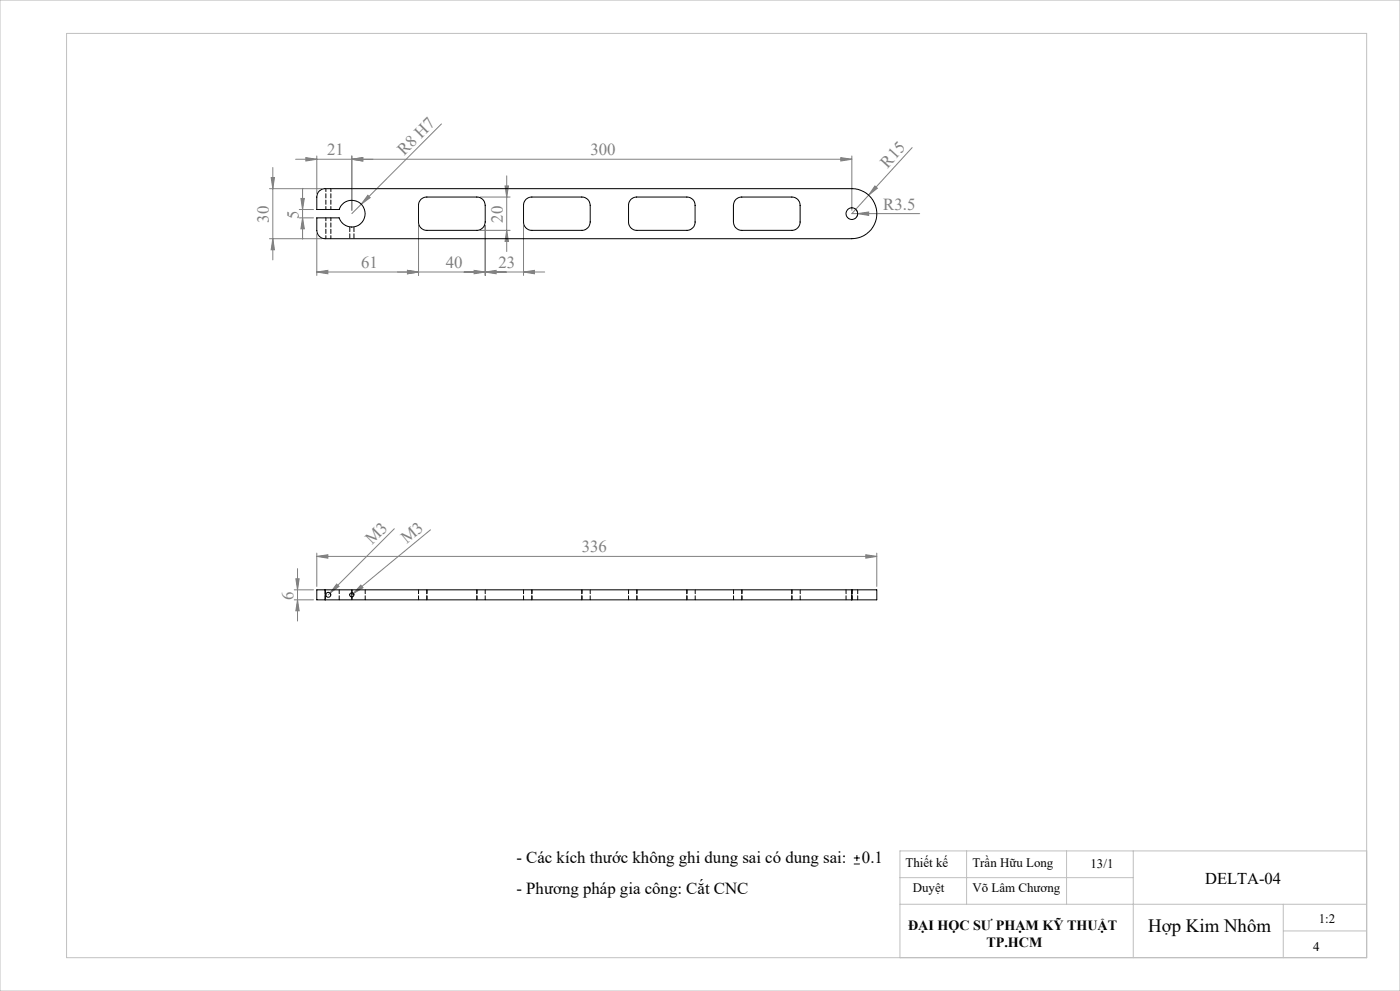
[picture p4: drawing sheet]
<svg xmlns="http://www.w3.org/2000/svg" width="420mm" height="297mm" viewBox="0 0 420 297" stroke-linecap="round" stroke-linejoin="round" font-family="sans-serif">
<path d="M256.2 258.9h1.8M256.2 257.1h1.8M257.1 256.3v1.8" fill="none" stroke="#000" stroke-width=".3"/>
<g fill="none" stroke="#808080" stroke-width=".3">
<path d="M132.4 37.1l-26.8 26.9M80.9 56.5h15.7M81.4 53.2h.9l-.5 3.3zM81.8 50.2v27.7M88.7 47.7h166.9M90.3 59.5h1l-.5 3.3zM90.8 56.4v15.2M91.8 47.2l3.2 .5-3.2 .6zM95 46.7v11.3M105.6 47.7l3.2-.5v1.1zM105.6 46.7v16.3M110.3 58.5l.8 .7-2.7 2z"/>
<path d="M144 59.1h9M151.5 55.7h1l-.5 3.4zM152 52.7v22.7M252.2 47.2l3.4 .5-3.4 .6zM255.6 46.7v16.3M260.6 58.5l-5 5.5h20.3M262.5 55.7l.7 .7-2.6 2.1zM273.6 44.2l-13 14.3M80.9 71.5h15.7M81.8 71.5l.5 3.4h-.9zM89.8 62.8h4.3M89.8 65.3h4.3"/>
<path d="M90.8 65.3l.5 3.3h-1zM95 70v12.5M125.6 67.6v14.9M144 69h9M145.6 67.6v14.9M152 69l.5 3.4h-1zM157.1 67.6v14.9M256.4 62.5l.8 1.1-.1 1.3M257.3 64l3.3-.5v1.1zM95 81.5l3.4-.5v1.1zM95 81.5h68.4M122.2 81l3.4 .5-3.4 .6z"/>
<path d="M142.2 81l3.4 .5-3.4 .6zM145.6 81.5l3.2-.5v1.1zM157.1 81.5l3.2-.5v1.1zM118.3 158.5l-19.8 19.8M129.2 158.8l-23.2 19.1M88.3 176.8h5.8M88.3 179.8h5.8M88.8 173.5h.9l-.4 3.3zM89.3 179.8l.4 3.3h-.9zM89.3 170.4v15.7M95 166.8l3.4-.5v1zM95 165.8v10"/>
<path d="M95 166.8h168M101 175l.7 .8-2.7 1.9zM106 177.9l-.4 .4M108.2 175.4l.7 .7-2.9 1.8zM259.8 166.3l3.2 .5-3.2 .5zM263 165.8v10"/>
</g>
<path d="M0 0h420v297h-420zM20 10h390v277h-390zM290 255v16M320 255v16M340 255v32M410 255h-140v32M270 271h140M270 263h70M385 271v16M385 279h25" fill="none" stroke="#c0c0c0" stroke-width=".3"/>
<g fill="#808080">
<path d="M108.2 175.4l.7 .7-2.9 1.8z"/>
<path d="M110.3 58.5l.8 .7-2.7 2z"/>
<path d="M101 175l.7 .8-2.7 1.9z"/>
<path d="M262.5 55.7l.7 .7-2.6 2.1z"/>
<path d="M257.3 64l3.3-.5v1.1z"/>
<path d="M122.2 81l3.4 .5-3.4 .6zM95 81.5l3.4-.5v1.1zM105.6 47.7l3.2-.5v1.1zM91.8 47.2l3.2 .5-3.2 .6zM259.8 166.3l3.2 .5-3.2 .5zM95 166.8l3.4-.5v1z"/>
<path d="M105.6 47.7l3.2-.5v1.1zM252.2 47.2l3.4 .5-3.4 .6zM122.2 81l3.4 .5-3.4 .6zM145.6 81.5l3.2-.5v1.1zM142.2 81l3.4 .5-3.4 .6zM157.1 81.5l3.2-.5v1.1z"/>
<path d="M81.4 53.2h.9l-.5 3.3zM81.8 71.5l.5 3.4h-.9zM90.3 59.5h1l-.5 3.3zM90.8 65.3l.5 3.3h-1zM151.5 55.7h1l-.5 3.4zM152 69l.5 3.4h-1zM88.8 173.5h.9l-.4 3.3zM89.3 179.8l.4 3.3h-.9z"/>
</g>
<g fill="none" stroke="#000" stroke-width=".3">
<path d="M95.8 57.3l.8-.6 .9-.2h158.1a7.5 7.5 0 0 1 7.4 7.5 7.5 7.5 0 0 1-7.4 7.5h-158.1a2.53 2.53 0 0 1-2.5-2.5v-3.7h6.7a4 4 0 0 0 6.2 2 4 4 0 0 0 0-6.5 4 4 0 0 0-6.2 2h-6.7v-3.7l.3-1zM126.3 59.8l.8-.6 1-.1h15a2.47 2.47 0 0 1 2.5 2.4v5a2.53 2.53 0 0 1-2.5 2.5h-15a2.47 2.47 0 0 1-2.5-2.5v-5.4zM157.8 59.8l.8-.6 1-.1h15a2.47 2.47 0 0 1 2.5 2.4v5a2.53 2.53 0 0 1-2.5 2.5h-15a2.47 2.47 0 0 1-2.5-2.5v-5.4zM189.3 59.8l.8-.6 .9-.1h15.1a2.41 2.41 0 0 1 2.4 2.4v5a2.47 2.47 0 0 1-2.4 2.5h-15.1a2.47 2.47 0 0 1-2.4-2.5v-5.4zM220.8 59.8l.8-.6 .9-.1h15.1a2.41 2.41 0 0 1 2.4 2.4v5a2.47 2.47 0 0 1-2.4 2.5h-15.1a2.53 2.53 0 0 1-2.5-2.5v-5l.2-.9zM97.5 176.8h-2.5v3h2.5M97.5 179.8h158.1M97.5 176.8v3M97.5 176.8h158.1M105.6 177.6v1.3M255.6 176.8h7.4v3h-7.4M255.6 176.8v3"/>
<circle cx="255.6" cy="64" r="1.75"/>
<circle cx="98.5" cy="178.3" r=".75"/>
<circle cx="105.5" cy="178.3" r=".63"/>
</g>
<path d="M97.8 56.5v6.3M99.3 56.5v6.3M97.8 65.3v6.2M99.3 65.3v6.2M105.6 178.9v.8M105.6 176.7v.9" fill="none" stroke="#000" stroke-width=".3" stroke-dasharray="1.3 .6" stroke-dashoffset=".4"/>
<path d="M104.9 68v3.5M106.2 68v3.5" fill="none" stroke="#000" stroke-width=".3" stroke-dasharray="1.3 .6" stroke-dashoffset="-.2"/>
<g fill="none" stroke="#000" stroke-width=".3" stroke-dasharray="1.3 .6" stroke-dashoffset=".1">
<path d="M97.6 179.7v-3M101.8 176.7v3M109.6 179.7v-3M125.6 176.7v3M128.1 176.7v3M143.1 176.7v3M145.6 176.7v3M157.1 176.7v3M159.6 176.7v3M174.6 176.7v3M177.1 176.7v3M188.6 176.7v3"/>
<path d="M191.1 176.7v3M206.1 176.7v3M208.6 176.7v3M220.1 176.7v3M222.6 176.7v3M237.6 176.7v3M240.1 176.7v3M253.8 176.7v3M255.6 176.7v3M257.3 179.7v-3"/>
</g>
<text font-size="5.6" x="344.5" y="279.3">Hợp Kim Nhôm</text>
<g font-size="5" fill="#808080">
<text x="98.1" y="46.5">21</text>
<text x="121.3" y="46.6" transform="rotate(-45 121.3 46.6)">R8 H7</text>
<text x="177.1" y="46.5">300</text>
<text x="266.3" y="50.6" transform="rotate(-48 266.3 50.6)">R15</text>
<text x="89.6" y="65.5" transform="rotate(-90 89.6 65.5)">5</text>
<text x="265" y="62.9">R3.5</text>
<text x="80.7" y="66.8" transform="rotate(-90 80.7 66.8)">30</text>
<text x="150.8" y="66.8" transform="rotate(-90 150.8 66.8)">20</text>
<text x="108.3" y="80.3">61</text>
<text x="133.7" y="80.3">40</text>
<text x="149.5" y="80.3">23</text>
<text x="111.6" y="163.5" transform="rotate(-45 111.6 163.5)">M3</text>
<text x="122" y="163.1" transform="rotate(-40 122 163.1)">M3</text>
<text x="174.5" y="165.5">336</text>
<text x="88.1" y="179.8" transform="rotate(-90 88.1 179.8)">6</text>
</g>
<g font-size="5">
<text x="154.9" y="258.7">- Các kích thước không ghi dung sai có dung sai:</text>
<text x="258.6" y="258.7">0.1</text>
<text x="154.9" y="267.9">- Phương pháp gia công: Cắt CNC</text>
</g>
<text font-size="4.9" x="361.5" y="264.9">DELTA-04</text>
<g font-size="4.2">
<text x="272.4" y="278.7">ĐẠI HỌC SƯ PHẠM KỸ THUẬT</text>
<text x="295.9" y="284">TP.HCM</text>
</g>
<g font-size="3.9">
<text x="271.7" y="259.9">Thiết kế</text>
<text x="291.7" y="259.9">Trần Hữu Long</text>
<text x="327.1" y="260.2">13/1</text>
<text x="273.8" y="267.2">Duyệt</text>
<text x="291.7" y="267.2">Võ Lâm Chương</text>
<text x="395.6" y="276.7">1:2</text>
<text x="393.9" y="285">4</text>
</g>
</svg>
